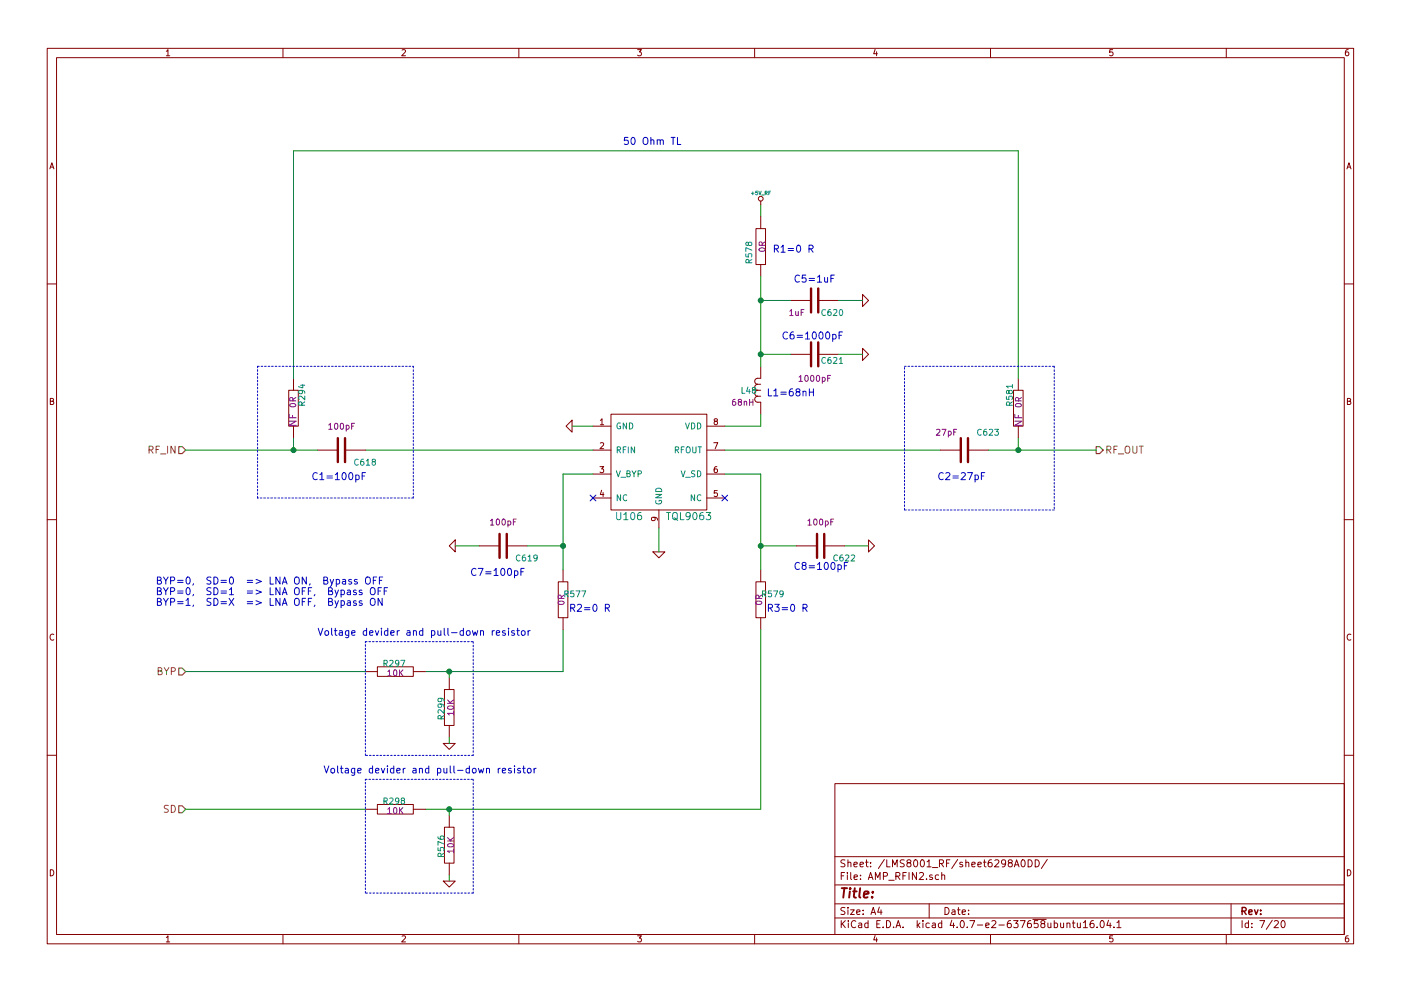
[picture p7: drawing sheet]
EESchema Schematic File Version 2
LIBS:FrontEnd_5G-rescue
LIBS:device
LIBS:conn
LIBS:linear
LIBS:regul
LIBS:74xx
LIBS:cmos4000
LIBS:adc-dac
LIBS:memory
LIBS:xilinx
LIBS:microcontrollers
LIBS:dsp
LIBS:microchip
LIBS:analog_switches
LIBS:motorola
LIBS:texas
LIBS:intel
LIBS:audio
LIBS:interface
LIBS:digital-audio
LIBS:philips
LIBS:display
LIBS:cypress
LIBS:siliconi
LIBS:opto
LIBS:contrib
LIBS:valves
LIBS:ADM7155_Addon-cache
LIBS:LimeMicroBGD_Library
LIBS:power
LIBS:transistors
LIBS:FrontEnd_5G-cache
EELAYER 25 0
EELAYER END
$Descr A4 11693 8268
encoding utf-8
Sheet 7 20
Title ""
Date ""
Rev ""
Comp ""
Comment1 ""
Comment2 ""
Comment3 ""
Comment4 ""
$EndDescr
Text HLabel 1550 3750 0    59   Input ~ 0
RF_IN
Text HLabel 9150 3750 2    59   Output ~ 0
RF_OUT
Text HLabel 1550 5600 0    59   Input ~ 0
BYP
Wire Wire Line
	6350 1700 6350 1800
$Comp
L +5V_RF #PWR0556
U 1 1
P 6350 1700
F 0 "#PWR0556" H 6350 1750 20  0001 C CNN
F 1 "+5V_RF" H 6350 1800 30  0000 C CNN
F 2 "" H 6350 1700 60  0000 C CNN
F 3 "" H 6350 1700 60  0000 C CNN
	1    6350 1700
	1    0    0    -1  
$EndComp
$Comp
L TQL9063 U106
U 1 1
P 5500 3850
F 0 "U106" H 5250 3400 60  0000 C CNN
F 1 "TQL9063" H 5750 3400 60  0000 C CNN
F 2 "TQL9063" H 5500 5100 60  0001 C CNN
F 3 "" H 5350 3850 60  0000 C CNN
F 4 "Mouser" H 5500 5200 60  0001 C CNN "Vendor"
F 5 "772-TQL9063" H 5500 5300 60  0001 C CNN "Vendor Part Number"
F 6 "Qorvo" H 5500 5400 60  0001 C CNN "Manufacturer"
F 7 "TQL9063" H 5500 5500 60  0001 C CNN "Manufacturer Part Number"
F 8 "RF Amplifier 2.3-5.0 GHz High Gain 0.5W Driver Amplif" H 5500 5600 60  0001 C CNN "Description"
F 9 "TQL9063" H 5500 5000 60  0001 C CNN "Component Value"
	1    5500 3850
	1    0    0    -1  
$EndComp
Text Notes 2600 4000 0    59   ~ 0
C1=100pF
Wire Wire Line
	7850 3750 6050 3750
Text Notes 7825 4000 0    59   ~ 0
C2=27pF
$Comp
L 27pF_0402_GCM1555C1H270FA16D C623
U 1 1
P 8050 3750
F 0 "C623" V 7900 3850 50  0000 L CNN
F 1 "27pF_0402_GCM1555C1H270FA16D" H 7700 4150 50  0001 L CNN
F 2 "SMD0402" H 8050 4050 39  0001 C CNN
F 3 "" H 8100 3850 60  0000 C CNN
F 4 "Mouser" H 8050 4250 60  0001 C CNN "Vendor"
F 5 "81-GCM1555C1H270FA6D" H 8000 4350 60  0001 C CNN "Vendor Part Number"
F 6 "Murata Electronics" H 8050 4450 60  0001 C CNN "Manufacturer"
F 7 "GCM1555C1H270FA16D" H 8100 4550 60  0001 C CNN "Manufacturer Part Number"
F 8 "Multilayer Ceramic Capacitors MLCC - SMD/SMT 0402 27pF 50volts C0G 1%" H 8150 4650 60  0001 C CNN "Description"
F 9 "27pF" V 7900 3600 50  0000 C CNN "Component Value"
	1    8050 3750
	0    1    1    0   
$EndComp
Wire Wire Line
	3050 3750 4950 3750
$Comp
L 0R_0402 R577
U 1 1
P 4700 5000
F 0 "R577" V 4650 5100 50  0000 C CNN
F 1 "0R_0402" H 4700 5150 50  0001 C CNN
F 2 "SMD0402" H 4700 5250 60  0001 C CNN
F 3 "" V 4700 5000 60  0000 C CNN
F 4 "Digi-Key" H 4700 5650 60  0001 C CNN "Vendor"
F 5 "-" H 4700 5750 60  0001 C CNN "Vendor Part Number"
F 6 "-" H 4700 5550 60  0001 C CNN "Manufacturer"
F 7 "-" H 4700 5450 60  0001 C CNN "Manufacturer Part Number"
F 8 "RES_0.0_OHM_0402_SMD" H 4700 5350 60  0001 C CNN "Description"
F 9 "0R" H 4700 4990 50  0000 C CNN "Component Value"
	1    4700 5000
	0    1    1    0   
$EndComp
$Comp
L GND #PWR0557
U 1 1
P 3800 4550
F 0 "#PWR0557" H 3800 4550 30  0001 C CNN
F 1 "GND" H 3800 4480 30  0001 C CNN
F 2 "" H 3800 4550 60  0000 C CNN
F 3 "" H 3800 4550 60  0000 C CNN
	1    3800 4550
	0    1    1    0   
$EndComp
$Comp
L GND #PWR0558
U 1 1
P 4775 3550
F 0 "#PWR0558" H 4775 3550 30  0001 C CNN
F 1 "GND" H 4775 3480 30  0001 C CNN
F 2 "" H 4775 3550 60  0000 C CNN
F 3 "" H 4775 3550 60  0000 C CNN
	1    4775 3550
	0    1    1    0   
$EndComp
$Comp
L GND #PWR0559
U 1 1
P 5500 4600
F 0 "#PWR0559" H 5500 4600 30  0001 C CNN
F 1 "GND" H 5500 4530 30  0001 C CNN
F 2 "" H 5500 4600 60  0000 C CNN
F 3 "" H 5500 4600 60  0000 C CNN
	1    5500 4600
	1    0    0    -1  
$EndComp
Wire Wire Line
	5500 4400 5500 4600
Wire Wire Line
	4950 3550 4775 3550
Wire Wire Line
	4950 3950 4700 3950
Wire Wire Line
	4700 3950 4700 4750
Wire Wire Line
	4400 4550 4700 4550
Connection ~ 4700 4550
Wire Wire Line
	4000 4550 3800 4550
Wire Wire Line
	4700 5600 4700 5250
Text Notes 3925 4800 0    59   ~ 0
C7=100pF
Text Notes 4750 5100 0    59   ~ 0
R2=0 R
Wire Wire Line
	6050 3950 6350 3950
Wire Wire Line
	6350 3950 6350 4750
Wire Wire Line
	6650 4550 6350 4550
Connection ~ 6350 4550
$Comp
L 0R_0402 R579
U 1 1
P 6350 5000
F 0 "R579" V 6300 5100 50  0000 C CNN
F 1 "0R_0402" H 6350 5150 50  0001 C CNN
F 2 "SMD0402" H 6350 5250 60  0001 C CNN
F 3 "" V 6350 5000 60  0000 C CNN
F 4 "Digi-Key" H 6350 5650 60  0001 C CNN "Vendor"
F 5 "-" H 6350 5750 60  0001 C CNN "Vendor Part Number"
F 6 "-" H 6350 5550 60  0001 C CNN "Manufacturer"
F 7 "-" H 6350 5450 60  0001 C CNN "Manufacturer Part Number"
F 8 "RES_0.0_OHM_0402_SMD" H 6350 5350 60  0001 C CNN "Description"
F 9 "0R" H 6350 4990 50  0000 C CNN "Component Value"
	1    6350 5000
	0    1    1    0   
$EndComp
Wire Wire Line
	6350 6750 6350 5250
$Comp
L GND #PWR0560
U 1 1
P 7250 4550
F 0 "#PWR0560" H 7250 4550 30  0001 C CNN
F 1 "GND" H 7250 4480 30  0001 C CNN
F 2 "" H 7250 4550 60  0000 C CNN
F 3 "" H 7250 4550 60  0000 C CNN
	1    7250 4550
	0    -1   -1   0   
$EndComp
Wire Wire Line
	7250 4550 7050 4550
NoConn ~ 6050 4150
NoConn ~ 4950 4150
Text Notes 6625 4750 0    59   ~ 0
C8=100pF
Text Notes 6400 5100 0    59   ~ 0
R3=0 R
$Comp
L 68nH_0603_0603CS-68NXJLW L48
U 1 1
P 6350 3250
F 0 "L48" H 6250 3250 50  0000 C CNN
F 1 "68nH_0603_0603CS-68NXJLW" H 6350 3500 50  0001 C CNN
F 2 "SMD0603" H 6350 3600 60  0001 C CNN
F 3 "" H 6350 3250 60  0000 C CNN
F 4 "Mouser" H 6350 4100 60  0001 C CNN "Vendor"
F 5 "994-0603CS-68NXJLW" H 6350 4000 60  0001 C CNN "Vendor Part Number"
F 6 "Coilcraft" H 6350 3900 60  0001 C CNN "Manufacturer"
F 7 "0603CS-68NXJLW" H 6350 3800 60  0001 C CNN "Manufacturer Part Number"
F 8 "Fixed Inductors 0603HP Hi Perfrmnce 100 nH 5 % 0.47 A" H 6350 3700 60  0001 C CNN "Description"
F 9 "68nH" H 6200 3150 50  0000 C CNN "Component Value"
	1    6350 3250
	1    0    0    -1  
$EndComp
Text Notes 6400 3300 0    59   ~ 0
L1=68nH
$Comp
L 1000pF_0402_GCM155R71H102KA37D C621
U 1 1
P 6800 2950
F 0 "C621" V 6850 3000 50  0000 L CNN
F 1 "1000pF_0402_GCM155R71H102KA37D" H 6100 3650 50  0001 L CNN
F 2 "SMD0402" H 6800 3550 60  0001 C CNN
F 3 "" H 6800 2950 60  0000 C CNN
F 4 "Mouser" H 6750 4150 60  0001 C CNN "Vendor"
F 5 "81-GCM155R71H102KA7D" H 6750 4050 60  0001 C CNN "Vendor Part Number"
F 6 "Murata Electronics" H 6800 3950 60  0001 C CNN "Manufacturer"
F 7 "GCM155R71H102KA37D" H 6800 3850 60  0001 C CNN "Manufacturer Part Number"
F 8 "Multilayer Ceramic Capacitors MLCC - SMD/SMT 0402 1000pF 50volts X7R 10%" H 6800 3750 60  0001 C CNN "Description"
F 9 "1000pF" V 7000 2950 50  0000 C CNN "Component Value"
	1    6800 2950
	0    1    1    0   
$EndComp
$Comp
L 1uF_0402_CC0402ZRY5V5BB105 C620
U 1 1
P 6800 2500
F 0 "C620" V 6900 2550 50  0000 L CNN
F 1 "1uF_0402_CC0402ZRY5V5BB105" H 6200 3050 50  0001 L CNN
F 2 "SMD0402" H 6800 2950 60  0001 C CNN
F 3 "" H 6800 2500 60  0000 C CNN
F 4 "Mouser" H 6800 3550 60  0001 C CNN "Vendor"
F 5 "603-CC402ZRY5V5BB105" H 6800 3450 60  0001 C CNN "Vendor Part Number"
F 6 "Yageo" H 6800 3350 60  0001 C CNN "Manufacturer"
F 7 "CC0402ZRY5V5BB105" H 6800 3250 60  0001 C CNN "Manufacturer Part Number"
F 8 "Multilayer Ceramic Capacitors MLCC - SMD/SMT 1.0uF 6.3V Y5V -20/+80%" H 6800 3150 60  0001 C CNN "Description"
F 9 "1uF" V 6900 2350 50  0000 C CNN "Component Value"
	1    6800 2500
	0    1    1    0   
$EndComp
$Comp
L 0R_0402 R578
U 1 1
P 6350 2050
F 0 "R578" H 6300 2150 50  0000 C CNN
F 1 "0R_0402" H 6350 2200 50  0001 C CNN
F 2 "SMD0402" H 6350 2300 60  0001 C CNN
F 3 "" V 6350 2050 60  0000 C CNN
F 4 "Digi-Key" H 6350 2700 60  0001 C CNN "Vendor"
F 5 "-" H 6350 2800 60  0001 C CNN "Vendor Part Number"
F 6 "-" H 6350 2600 60  0001 C CNN "Manufacturer"
F 7 "-" H 6350 2500 60  0001 C CNN "Manufacturer Part Number"
F 8 "RES_0.0_OHM_0402_SMD" H 6350 2400 60  0001 C CNN "Description"
F 9 "0R" H 6350 2040 50  0000 C CNN "Component Value"
	1    6350 2050
	0    -1   -1   0   
$EndComp
$Comp
L GND #PWR0561
U 1 1
P 7200 2950
F 0 "#PWR0561" H 7200 2950 30  0001 C CNN
F 1 "GND" H 7200 2880 30  0001 C CNN
F 2 "" H 7200 2950 60  0000 C CNN
F 3 "" H 7200 2950 60  0000 C CNN
	1    7200 2950
	0    -1   -1   0   
$EndComp
$Comp
L GND #PWR0562
U 1 1
P 7200 2500
F 0 "#PWR0562" H 7200 2500 30  0001 C CNN
F 1 "GND" H 7200 2430 30  0001 C CNN
F 2 "" H 7200 2500 60  0000 C CNN
F 3 "" H 7200 2500 60  0000 C CNN
	1    7200 2500
	0    -1   -1   0   
$EndComp
Wire Wire Line
	6050 3550 6350 3550
Wire Wire Line
	6350 3550 6350 3450
Wire Wire Line
	6350 2300 6350 3050
Wire Wire Line
	6350 2950 6600 2950
Wire Wire Line
	6350 2500 6600 2500
Connection ~ 6350 2950
Wire Wire Line
	7000 2500 7200 2500
Wire Wire Line
	7000 2950 7200 2950
Text Notes 6525 2825 0    59   ~ 0
C6=1000pF
Text Notes 6625 2350 0    59   ~ 0
C5=1uF
Connection ~ 6350 2500
$Comp
L 100pF_0402_ECJ-0EC1H101J C618
U 1 1
P 2850 3750
F 0 "C618" V 2950 3850 50  0000 L CNN
F 1 "100pF_0402_ECJ-0EC1H101J" H 2400 4150 50  0001 L CNN
F 2 "SMD0402" H 2850 4050 39  0001 C CNN
F 3 "" H 2900 3850 60  0000 C CNN
F 4 "Mouser" H 2850 4250 60  0001 C CNN "Vendor"
F 5 "667-ECJ-0EC1H101J" H 2800 4350 60  0001 C CNN "Vendor Part Number"
F 6 "Murata Electronics" H 2850 4450 60  0001 C CNN "Manufacturer"
F 7 "ECJ-0EC1H101J" H 2900 4550 60  0001 C CNN "Manufacturer Part Number"
F 8 "Multilayer Ceramic Capacitors MLCC - SMD/SMT 100PF 50V 5% 0402" H 2950 4650 60  0001 C CNN "Description"
F 9 "100pF" V 2650 3750 50  0000 C CNN "Component Value"
	1    2850 3750
	0    1    1    0   
$EndComp
$Comp
L 100pF_0402_ECJ-0EC1H101J C622
U 1 1
P 6850 4550
F 0 "C622" V 6950 4650 50  0000 L CNN
F 1 "100pF_0402_ECJ-0EC1H101J" H 6400 4950 50  0001 L CNN
F 2 "SMD0402" H 6850 4850 39  0001 C CNN
F 3 "" H 6900 4650 60  0000 C CNN
F 4 "Mouser" H 6850 5050 60  0001 C CNN "Vendor"
F 5 "667-ECJ-0EC1H101J" H 6800 5150 60  0001 C CNN "Vendor Part Number"
F 6 "Murata Electronics" H 6850 5250 60  0001 C CNN "Manufacturer"
F 7 "ECJ-0EC1H101J" H 6900 5350 60  0001 C CNN "Manufacturer Part Number"
F 8 "Multilayer Ceramic Capacitors MLCC - SMD/SMT 100PF 50V 5% 0402" H 6950 5450 60  0001 C CNN "Description"
F 9 "100pF" V 6650 4550 50  0000 C CNN "Component Value"
	1    6850 4550
	0    1    1    0   
$EndComp
$Comp
L 100pF_0402_ECJ-0EC1H101J C619
U 1 1
P 4200 4550
F 0 "C619" V 4300 4650 50  0000 L CNN
F 1 "100pF_0402_ECJ-0EC1H101J" H 3750 4950 50  0001 L CNN
F 2 "SMD0402" H 4200 4850 39  0001 C CNN
F 3 "" H 4250 4650 60  0000 C CNN
F 4 "Mouser" H 4200 5050 60  0001 C CNN "Vendor"
F 5 "667-ECJ-0EC1H101J" H 4150 5150 60  0001 C CNN "Vendor Part Number"
F 6 "Murata Electronics" H 4200 5250 60  0001 C CNN "Manufacturer"
F 7 "ECJ-0EC1H101J" H 4250 5350 60  0001 C CNN "Manufacturer Part Number"
F 8 "Multilayer Ceramic Capacitors MLCC - SMD/SMT 100PF 50V 5% 0402" H 4300 5450 60  0001 C CNN "Description"
F 9 "100pF" V 4000 4550 50  0000 C CNN "Component Value"
	1    4200 4550
	0    1    1    0   
$EndComp
Text Notes 6450 2100 0    59   ~ 0
R1=0 R
Text HLabel 1550 6750 0    59   Input ~ 0
SD
$Comp
L 10K_0402 R299
U 1 1
P 3750 5900
F 0 "R299" H 3740 5970 50  0000 C CNN
F 1 "10K_0402" H 3750 6050 50  0001 C CNN
F 2 "SMD0402" H 3750 6150 60  0001 C CNN
F 3 "" V 3750 5900 60  0000 C CNN
F 4 "Digi-Key" H 3750 6550 60  0001 C CNN "Vendor"
F 5 "-" H 3750 6650 60  0001 C CNN "Vendor Part Number"
F 6 "-" H 3750 6450 60  0001 C CNN "Manufacturer"
F 7 "-" H 3750 6350 60  0001 C CNN "Manufacturer Part Number"
F 8 "-" H 3750 6250 60  0001 C CNN "Description"
F 9 "10K" H 3750 5890 50  0000 C CNN "Component Value"
	1    3750 5900
	0    -1   -1   0   
$EndComp
$Comp
L GND #PWR0563
U 1 1
P 3750 6200
F 0 "#PWR0563" H 3750 6200 30  0001 C CNN
F 1 "GND" H 3750 6130 30  0001 C CNN
F 2 "" H 3750 6200 60  0000 C CNN
F 3 "" H 3750 6200 60  0000 C CNN
	1    3750 6200
	1    0    0    -1  
$EndComp
Wire Wire Line
	3750 6150 3750 6200
Wire Wire Line
	3750 5650 3750 5600
Connection ~ 3750 5600
$Comp
L 10K_0402 R576
U 1 1
P 3750 7050
F 0 "R576" H 3740 7120 50  0000 C CNN
F 1 "10K_0402" H 3750 7200 50  0001 C CNN
F 2 "SMD0402" H 3750 7300 60  0001 C CNN
F 3 "" V 3750 7050 60  0000 C CNN
F 4 "Digi-Key" H 3750 7700 60  0001 C CNN "Vendor"
F 5 "-" H 3750 7800 60  0001 C CNN "Vendor Part Number"
F 6 "-" H 3750 7600 60  0001 C CNN "Manufacturer"
F 7 "-" H 3750 7500 60  0001 C CNN "Manufacturer Part Number"
F 8 "-" H 3750 7400 60  0001 C CNN "Description"
F 9 "10K" H 3750 7040 50  0000 C CNN "Component Value"
	1    3750 7050
	0    -1   -1   0   
$EndComp
$Comp
L GND #PWR0564
U 1 1
P 3750 7350
F 0 "#PWR0564" H 3750 7350 30  0001 C CNN
F 1 "GND" H 3750 7280 30  0001 C CNN
F 2 "" H 3750 7350 60  0000 C CNN
F 3 "" H 3750 7350 60  0000 C CNN
	1    3750 7350
	1    0    0    -1  
$EndComp
Wire Wire Line
	3750 7300 3750 7350
Wire Wire Line
	3750 6800 3750 6750
Connection ~ 3750 6750
Wire Wire Line
	3550 6750 6350 6750
Wire Wire Line
	3550 5600 4700 5600
$Comp
L 10K_0402 R297
U 1 1
P 3300 5600
F 0 "R297" H 3290 5670 50  0000 C CNN
F 1 "10K_0402" H 3300 5750 50  0001 C CNN
F 2 "SMD0402" H 3300 5850 60  0001 C CNN
F 3 "" V 3300 5600 60  0000 C CNN
F 4 "Digi-Key" H 3300 6250 60  0001 C CNN "Vendor"
F 5 "-" H 3300 6350 60  0001 C CNN "Vendor Part Number"
F 6 "-" H 3300 6150 60  0001 C CNN "Manufacturer"
F 7 "-" H 3300 6050 60  0001 C CNN "Manufacturer Part Number"
F 8 "-" H 3300 5950 60  0001 C CNN "Description"
F 9 "10K" H 3300 5590 50  0000 C CNN "Component Value"
	1    3300 5600
	1    0    0    -1  
$EndComp
Wire Wire Line
	3050 5600 1550 5600
$Comp
L 10K_0402 R298
U 1 1
P 3300 6750
F 0 "R298" H 3290 6820 50  0000 C CNN
F 1 "10K_0402" H 3300 6900 50  0001 C CNN
F 2 "SMD0402" H 3300 7000 60  0001 C CNN
F 3 "" V 3300 6750 60  0000 C CNN
F 4 "Digi-Key" H 3300 7400 60  0001 C CNN "Vendor"
F 5 "-" H 3300 7500 60  0001 C CNN "Vendor Part Number"
F 6 "-" H 3300 7300 60  0001 C CNN "Manufacturer"
F 7 "-" H 3300 7200 60  0001 C CNN "Manufacturer Part Number"
F 8 "-" H 3300 7100 60  0001 C CNN "Description"
F 9 "10K" H 3300 6740 50  0000 C CNN "Component Value"
	1    3300 6750
	1    0    0    -1  
$EndComp
Wire Wire Line
	3050 6750 1550 6750
Wire Notes Line
	3050 5350 3950 5350
Wire Notes Line
	3950 5350 3950 6300
Wire Notes Line
	3950 6300 3050 6300
Wire Notes Line
	3050 6300 3050 5350
Wire Notes Line
	3050 6500 3950 6500
Wire Notes Line
	3950 6500 3950 7450
Wire Notes Line
	3050 7450 3050 6500
Wire Notes Line
	3950 7450 3050 7450
Text Notes 2700 6450 0    59   ~ 0
Voltage devider and pull-down resistor
Text Notes 2650 5300 0    59   ~ 0
Voltage devider and pull-down resistor
Text Notes 1300 5050 0    59   ~ 0
BYP=0,  SD=0  => LNA ON,  Bypass OFF\nBYP=0,  SD=1  => LNA OFF,  Bypass OFF\nBYP=1,  SD=X  => LNA OFF,  Bypass ON
$Comp
L 0R_0402_NF R294
U 1 1
P 2450 3400
F 0 "R294" H 2340 3475 50  0000 C CNN
F 1 "0R_0402_NF" H 2415 3575 50  0001 C CNN
F 2 "SMD0402" H 2390 3650 60  0001 C CNN
F 3 "" V 2440 3400 60  0000 C CNN
F 4 "Digi-Key" H 2460 4070 60  0001 C CNN "Vendor"
F 5 "311-0.0JRCT-ND" H 2470 4150 60  0001 C CNN "Vendor Part Number"
F 6 "Yageo" H 2440 3980 60  0001 C CNN "Manufacturer"
F 7 "RC0402JR-070RL" H 2450 3850 60  0001 C CNN "Manufacturer Part Number"
F 8 "RES, 0.0 OHM,1/16W, JUMP, 0402 SMD," H 2410 3750 60  0001 C CNN "Description"
F 9 "0R" H 2400 3400 50  0000 C CNN "Component Value"
F 10 "NF" H 2550 3400 60  0000 C CNN "Assemble"
	1    2450 3400
	0    1    1    0   
$EndComp
Wire Wire Line
	2450 3650 2450 3750
Wire Wire Line
	1550 3750 2650 3750
$Comp
L 0R_0402_NF R581
U 1 1
P 8500 3400
F 0 "R581" H 8390 3475 50  0000 C CNN
F 1 "0R_0402_NF" H 8465 3575 50  0001 C CNN
F 2 "SMD0402" H 8440 3650 60  0001 C CNN
F 3 "" V 8490 3400 60  0000 C CNN
F 4 "Digi-Key" H 8510 4070 60  0001 C CNN "Vendor"
F 5 "311-0.0JRCT-ND" H 8520 4150 60  0001 C CNN "Vendor Part Number"
F 6 "Yageo" H 8490 3980 60  0001 C CNN "Manufacturer"
F 7 "RC0402JR-070RL" H 8500 3850 60  0001 C CNN "Manufacturer Part Number"
F 8 "RES, 0.0 OHM,1/16W, JUMP, 0402 SMD," H 8460 3750 60  0001 C CNN "Description"
F 9 "0R" H 8450 3400 50  0000 C CNN "Component Value"
F 10 "NF" H 8600 3400 60  0000 C CNN "Assemble"
	1    8500 3400
	0    -1   1    0   
$EndComp
Wire Wire Line
	8500 3650 8500 3750
Wire Wire Line
	8250 3750 9150 3750
Connection ~ 8500 3750
Connection ~ 2450 3750
Wire Wire Line
	2450 3150 2450 1250
Wire Wire Line
	2450 1250 8500 1250
Wire Wire Line
	8500 1250 8500 3150
Text Notes 5200 1200 0    59   ~ 0
50 Ohm TL
Wire Notes Line
	2150 3050 3450 3050
Wire Notes Line
	3450 3050 3450 4150
Wire Notes Line
	3450 4150 2150 4150
Wire Notes Line
	2150 4150 2150 3050
Wire Notes Line
	8800 3050 8800 4250
Wire Notes Line
	8800 4250 7550 4250
Wire Notes Line
	7550 4250 7550 3050
Wire Notes Line
	7550 3050 8800 3050
$EndSCHEMATC
